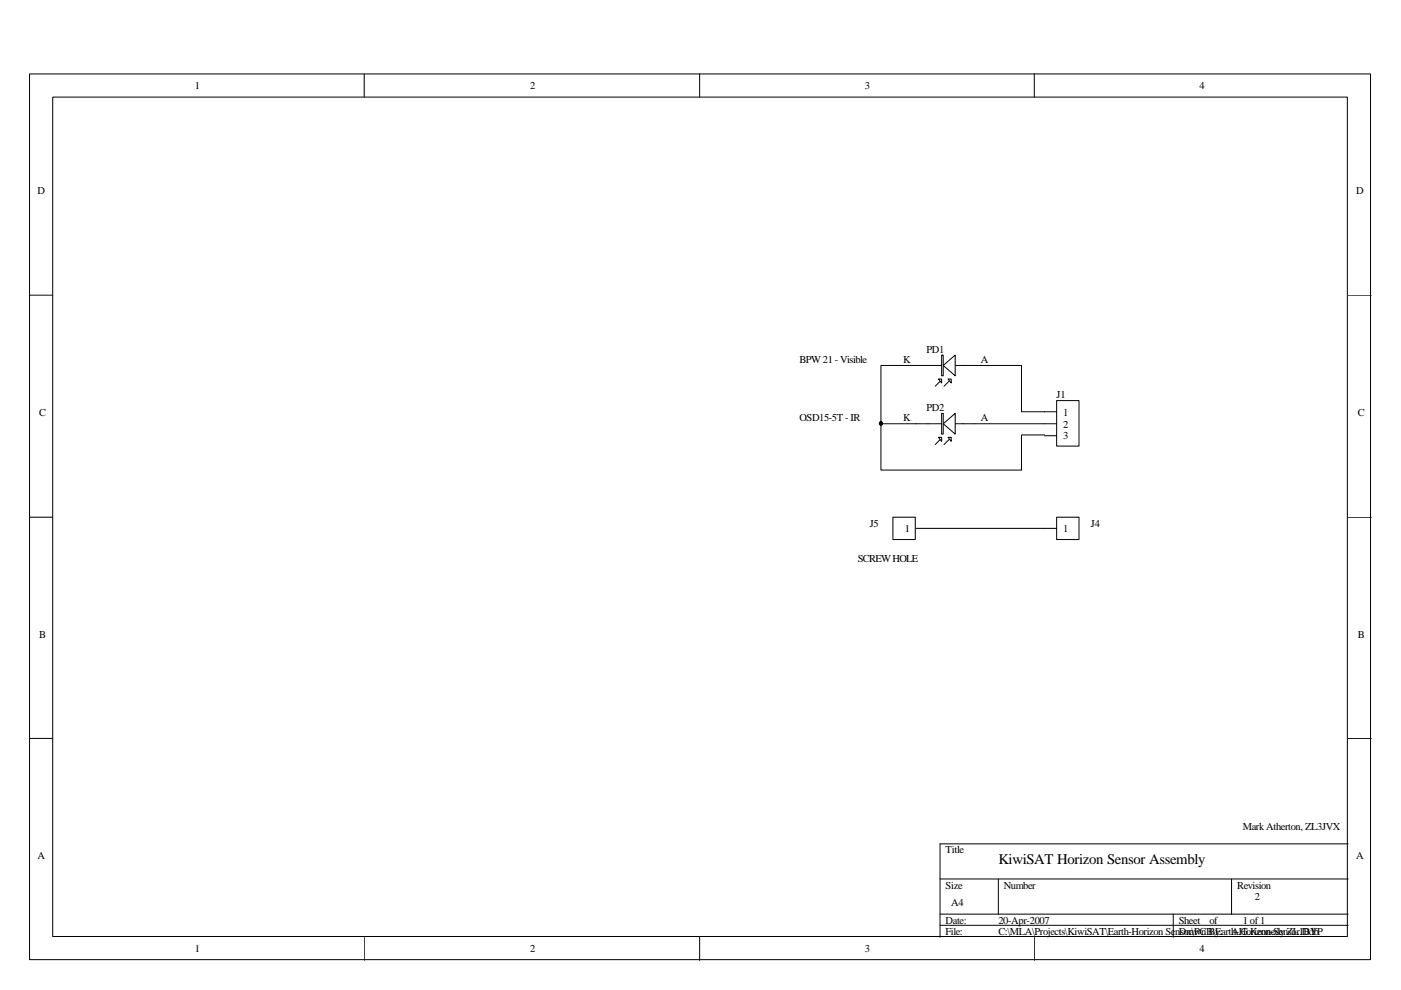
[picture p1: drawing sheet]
<svg xmlns="http://www.w3.org/2000/svg" width="297mm" height="210mm" viewBox="0 0 297 210" stroke-linecap="round" stroke-linejoin="round" font-family="sans-serif">
<g fill="none" stroke="#000" stroke-width=".21">
<path d="M6.3 15.7h284.3v187.8h-284.3zM77.2 15.7v4.9M148.3 15.7v4.9M219.3 15.7v4.9M11.2 20.6h274.5v178h-274.5zM6.3 62.6h4.9M285.8 62.6h4.9M194.2 89.8h12.4M199.3 93.2l-1 1M201.2 93.2l-1 1M6.3 109.7h4.9M285.8 109.7h4.9"/>
<path d="M6.3 156.6h4.9M285.8 156.6h4.9M285.8 178.9h-86.5v19.8M77.2 198.7v4.9M148.3 198.7v4.9M199.3 186.4h86.5M199.3 193.8h86.5M199.3 196.2h86.5M211.7 186.4v7.4M219.3 198.7v4.9M248.8 193.8v4.9M261.1 186.4v7.4"/>
</g>
<g fill="#fff" stroke="#000" stroke-width=".21">
<path d="M200 89.8l2.5-2.2v4.4z" fill-rule="evenodd"/>
<path d="M199.6 87.6h.4v4.4h-.4z" fill-rule="evenodd"/>
<path d="M199 92.7h.6v.9z" fill-rule="evenodd"/>
<path d="M201 92.7h.7v.9z" fill-rule="evenodd"/>
</g>
<path d="M194.2 77.5h12.4M199.3 80.9l-1 1M201.2 80.9l-1 1" fill="none" stroke="#000" stroke-width=".21"/>
<g fill="#fff" stroke="#000" stroke-width=".21">
<path d="M200 77.5l2.5-2.2v4.4z" fill-rule="evenodd"/>
<path d="M199.6 75.3h.4v4.4h-.4z" fill-rule="evenodd"/>
<path d="M199 80.4h.6v.8z" fill-rule="evenodd"/>
<path d="M201 80.4h.7v.8z" fill-rule="evenodd"/>
</g>
<path d="M194.2 77.5h-7.4v22.2h29.8M206.6 77.5h10M186.8 89.8h7.4M206.6 89.8h14.9M196.8 112h24.7" fill="none" stroke="#000" stroke-width=".21"/>
<path d="M189.5 109.8h4.6v4.6h-4.6z" fill="#fff"/>
<path d="M189.3 109.7h4.8v4.7h-4.8zM194.2 112h2.6" fill="none" stroke="#000" stroke-width=".21"/>
<path d="M224.2 109.8h4.6v4.6h-4.6z" fill="#fff"/>
<path d="M221.5 112h2.5M224 109.7h4.8v4.7h-4.8z" fill="none" stroke="#000" stroke-width=".21"/>
<circle cx="186.7" cy="89.8" r=".39" fill="#000" stroke="#000" stroke-width=".21"/>
<path d="M224.2 85.1h4.6v9.5h-4.6z" fill="#fff"/>
<path d="M216.6 77.5v9.8h7.4M221.5 92.2h-4.9v7.5M221.5 89.8h2.5M221.5 92.4h2.5M224 84.9h4.8v9.7h-4.8z" fill="none" stroke="#000" stroke-width=".21"/>
<text font-size="3.1" x="211.7" y="183.1">KiwiSAT Horizon Sensor Assembly</text>
<g font-size="2.2">
<text x="41.3" y="18.9">1</text>
<text x="112.4" y="18.9">2</text>
<text x="183.4" y="18.9">3</text>
<text x="254.3" y="18.9">4</text>
<text x="8" y="41.1">D</text>
<text x="287.5" y="41.1">D</text>
<text x="169.5" y="77">BPW 21 - Visible</text>
<text x="191.5" y="77">K</text>
<text x="196.4" y="74.8">PD1</text>
<text x="207.9" y="77">A</text>
<text x="8.3" y="88.2">C</text>
<text x="169.5" y="89.3">OSD15-5T - IR</text>
<text x="191.5" y="89.3">K</text>
<text x="196.4" y="87.1">PD2</text>
<text x="207.9" y="89.3">A</text>
<text x="224" y="84.4">J1</text>
<text x="225.4" y="88.2">1</text>
<text x="287.9" y="88.2">C</text>
<text x="225.4" y="90.7">2</text>
<text x="225.4" y="93.1">3</text>
<text x="184.4" y="111.7">J5</text>
<text x="191.9" y="112.9">1</text>
<text x="225.4" y="112.9">1</text>
<text x="231.3" y="111.7">J4</text>
<text x="181.9" y="119.1">SCREW HOLE</text>
<text x="8.3" y="135.2">B</text>
<text x="287.9" y="135.2">B</text>
<text x="263.5" y="176">Mark Atherton, ZL3JVX</text>
<text x="8" y="182.1">A</text>
<text x="200.5" y="180.9">Title</text>
<text x="287.5" y="182.1">A</text>
<text x="200.5" y="188.4">Size</text>
<text x="212.9" y="188.4">Number</text>
<text x="262.3" y="188.4">Revision</text>
<text x="266" y="190.8">2</text>
<text x="200.5" y="195.8">Date:</text>
<text x="201.7" y="192.1">A4</text>
<text x="211.7" y="195.8">20-Apr-2007</text>
<text x="249.9" y="195.8">Sheet</text>
<text x="256.4" y="195.8">of</text>
<text x="263.5" y="195.8">1 of 1</text>
<text x="41.3" y="201.9">1</text>
<text x="112.4" y="201.9">2</text>
<text x="183.4" y="201.9">3</text>
<text x="200.5" y="198.2">File:</text>
<text x="211.7" y="198.2">C:\MLA\Projects\KiwiSAT\Earth-Horizon Sensor\PCB\Earth-Horizon-Sensor.Ddb</text>
<text x="249.9" y="198.2">Drawn By:</text>
<text x="254.3" y="201.9">4</text>
<text x="261.1" y="198.2">A.G.Kennedy ZL1BYP</text>
</g>
</svg>
